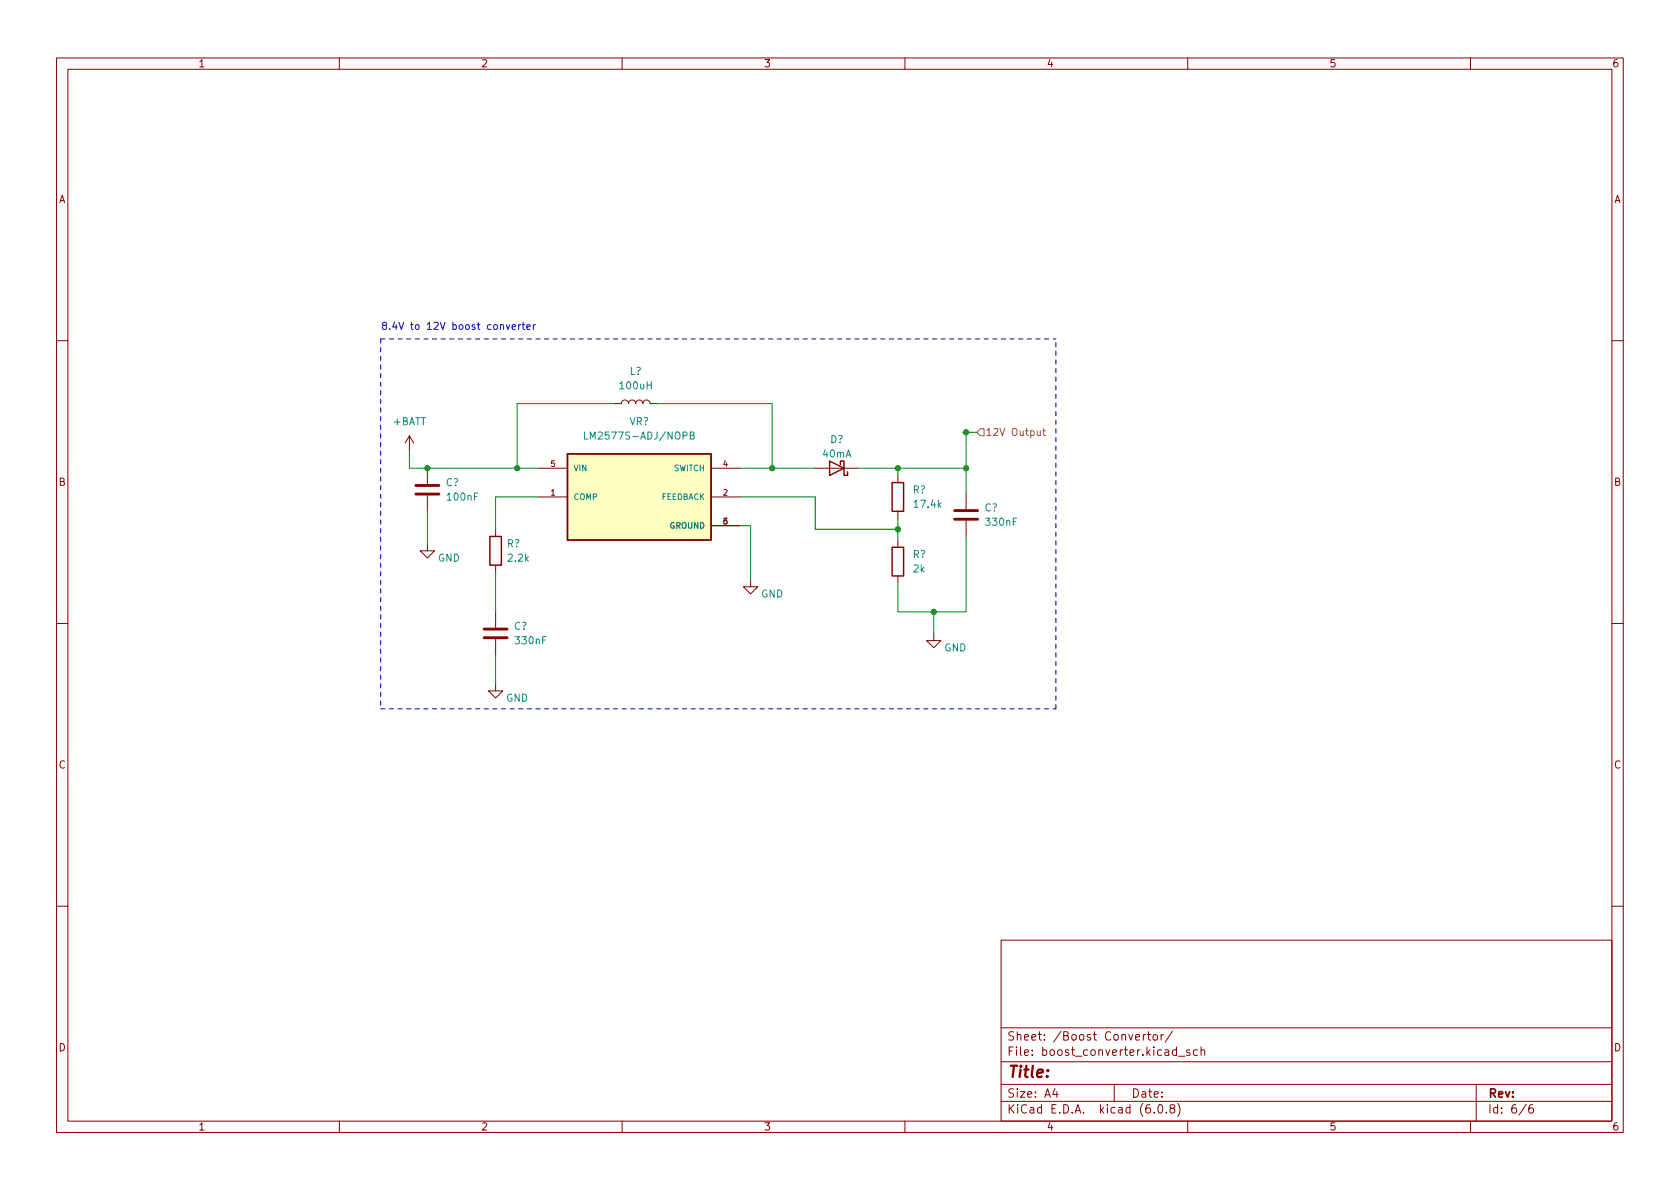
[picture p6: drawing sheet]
<svg xmlns="http://www.w3.org/2000/svg" width="297mm" height="210mm" viewBox="0 0 297 210" stroke-linecap="round" stroke-linejoin="round" font-family="sans-serif">
<g fill="none" stroke="#840000" stroke-width=".18">
<path d="M10 10.2h277v190.1h-277zM12 12.2h273v186.1h-273zM60 10.2v2M110 10.2v2M160 10.2v2M210 10.2v2M260 10.2v2M10 60.2h2M72.4 77.1l-.8 1.3M72.4 77.1v2.5M72.4 77.1l.8 1.3M108.6 71.4h1.3a.64 .64 0 0 1 .6-.7 .64 .64 0 0 1 .6 .7 .64 .64 0 0 1 .7-.7 .64 .64 0 0 1 .6 .7 .64 .64 0 0 1 .6-.7 .64 .64 0 0 1 .7 .7 .64 .64 0 0 1 .6-.7 .64 .64 0 0 1 .6 .7h1.3"/>
<path d="M285 60.2h2M75.6 96.1v1.3h1.2l-1.2 1.3-1.3-1.3h1.3M75.6 82.8v2.8M75.6 87.6v2.8M87.6 93.6v1.3M87.6 99.9v1.3M95.2 87.9h5.1M95.2 82.8h5.1M125.7 87.9h5.1M125.7 93h5.1M125.7 82.8h5.1M144.1 82.8h7.7"/>
<path d="M158.7 84.1v1.2M158.7 90.4v1.3M158.7 95.5v1.3M170.8 87.2v2.8M170.8 92.1v2.8M10 110.2h2M87.6 108.2v2.8M87.6 113v2.8M132.7 102.5v1.3h1.3l-1.3 1.2-1.3-1.2h1.3M158.7 101.8v1.3M165.1 112v1.3h1.3l-1.3 1.2-1.3-1.2h1.3M285 110.2h2"/>
<path d="M87.6 120.9v1.3h1.3l-1.3 1.2-1.2-1.2h1.2M10 160.2h2M177 166.3h108v32h-108zM285 160.2h2M60 198.3v2M110 198.3v2M160 198.3v2M177 194.8h108M177 191.8h108M177 187.8h108M177 181.8h108M186.5 192.5l-.4 1h1"/>
<path d="M186.9 193v1M197 191.8v3M202.1 182.9v1M202.6 182.9l-.3 .1-.2 .2M202.9 182.9h.5M203.1 182.4v1.3l.3 .2M203.9 183.1l.2-.2 .5 .2v.5l-.1 .3h-.4l-.2-.1zM204.1 196.7v.1M204.9 195.4l.2-.1a.81 .81 0 0 1 .6 .7 .81 .81 0 0 1-.3 .8h-.2a.81 .81 0 0 1-.6-.6 .81 .81 0 0 1 .3-.8zM205.3 182.9v1M205.7 182.9l-.3 .1-.1 .2M206.2 196.7v.1"/>
<path d="M207.1 196l-.2-.3v-.2l.2-.2 .5 .1 .1 .2-.1 .2-.6 .2-.1 .3v.4l.2 .1h.5l.1-.3-.1-.4-.2-.1M207.3 182.4l-1.3 1.9M208 185.7l-.4-.1-.3 .3v.4l.1 .3h.6M208 185.1v1.5M208.2 195.1a1.72 1.72 0 0 1 0 2.3M208.4 186.8h1.1M210 198.3v2M210.4 185.7l-.4-.1-.2 .2 .1 .3 .5 .1v.4h-.6M211.7 185.7l-.4-.1-.3 .3v.4l.1 .3h.6M212.4 185.8l.2-.2 .3 .1 .1 .9M212.4 185.1v1.5M260 198.3v2"/>
<path d="M261 191.8v6.5M269.9 195.3l-1.3 1.9M271 195.3a.6 .6 0 0 0-.7 .7v.5l.1 .3h.5l.2-.1 .1-.5-.2-.2-.4-.1-.3 .3"/>
</g>
<path d="M73.5 87.4h4.1M73.5 85.8h4.1M168.8 91.8h4M168.8 90.3h4M85.6 112.8h4.1M85.6 111.2h4.1" fill="none" stroke="#840000" stroke-width=".51"/>
<path d="M100.3 80.3h25.4v15.2h-25.4z" fill="#ffffc2" stroke="#ffffc2" stroke-width=".18"/>
<path d="M86.6 94.9h2v5h-2zM100.3 80.3h25.4v15.2h-25.4zM146.7 81.5l2.5 1.3-2.5 1.3zM148.6 82.2v-.7h.6v2.6h.7v-.7M157.7 96.8h2.1v5h-2.1zM157.7 85.3h2.1v5.1h-2.1z" fill="none" stroke="#840000" stroke-width=".25"/>
<path d="M103.4 76.4v1.3h.6M122 77l.6-.1 .1-.1-.1-.3-.6-.1v1.3h.5l.2-.2 .1-.3-.3-.2" fill="none" stroke="#008484" stroke-width=".18"/>
<path d="M173.4 75.8h.6v1.3h-.6l-.7-.7zM183.4 76.2v.8h.4l.1-.1M183.9 76.2v.8M184.4 76.2h.4M184.5 75.8v1l.3 .2" fill="none" stroke="#848400" stroke-width=".18"/>
<path d="M89.5 57.4l.3 .9 .3-.9M90.5 57.8l.7-.1-.1-.2-.4-.1-.2 .2 .1 .6h.5M91.7 57.4v.9M92.1 57.4l-.4 .3M92.3 57.4h.5M92.5 57v1.1l.3 .2M93.1 57.8l.7-.1-.1-.2-.4-.1-.2 .2 .1 .6h.5M94.3 57.4v.9M94.7 57.4l-.4 .3" fill="none" stroke="#0000c2" stroke-width=".18"/>
<path d="M67.3 59.9h119.4M67.3 59.9v65.4M67.3 125.3h119.4M186.7 125.3v-65.4" fill="none" stroke="#0000c2" stroke-width=".18" stroke-dasharray=".8 .8"/>
<g fill="none" stroke="#008400" stroke-width=".18">
<path d="M72.4 79.6v3.2h22.8M108.6 71.4h-17.2v11.4M116.2 71.4h20.3v11.4M170.2 76.4h2.5M170.8 76.4v10.8M75.6 90.4v5.7M95.2 87.9h-7.6v5.7M130.8 87.9h13.3v5.7h14.6M130.8 82.8h13.3M130.8 93h1.9v9.5M151.8 82.8h19M158.7 82.8v1.3"/>
<path d="M158.7 91.7v3.8M170.8 94.9v13.3h-12.1v-5.1M87.6 101.2v7M87.6 115.8v5.1M165.1 108.2v3.8"/>
</g>
<g fill="#008400" stroke="#008400" stroke-width=".18">
<circle cx="158.7" cy="82.8" r=".46"/>
<circle cx="170.8" cy="82.8" r=".46"/>
<circle cx="170.8" cy="76.4" r=".46"/>
<circle cx="136.5" cy="82.8" r=".46"/>
<circle cx="165.1" cy="108.2" r=".46"/>
<circle cx="158.7" cy="93.6" r=".46"/>
<circle cx="91.4" cy="82.8" r=".46"/>
<circle cx="75.6" cy="82.8" r=".46"/>
</g>
<text font-size="2.8" fill="#840000" x="178" y="190.6">Title:</text>
<g font-size="2.1" fill="#840000">
<text x="178" y="184">Sheet: /Boost Convertor/</text>
<text x="178" y="186.7">File: boost_converter.kicad_sch</text>
<text x="178" y="196.9">KiCad E.D.A. kicad (6.0.8)</text>
<text x="178" y="194.1">Size: A4</text>
<text x="200" y="194.1">Date:</text>
<text x="263" y="194.1">Rev:</text>
<text x="263" y="196.9">Id: 6/6</text>
</g>
<g font-size="1.8" fill="#840000">
<text x="35" y="11.9">1</text>
<text x="85" y="11.9">2</text>
<text x="135" y="11.9">3</text>
<text x="185" y="11.9">4</text>
<text x="235" y="11.9">5</text>
<text x="285" y="11.9">6</text>
<text x="10.3" y="35.9">A</text>
<text x="285.3" y="35.9">A</text>
<text x="10.3" y="85.9">B</text>
<text x="285.3" y="85.9">B</text>
<text x="10.3" y="135.9">C</text>
<text x="285.3" y="135.9">C</text>
<text x="10.3" y="185.9">D</text>
<text x="285.3" y="185.9">D</text>
<text x="35" y="199.9">1</text>
<text x="85" y="199.9">2</text>
<text x="135" y="199.9">3</text>
<text x="185" y="199.9">4</text>
<text x="235" y="199.9">5</text>
<text x="285" y="199.9">6</text>
</g>
<text font-size="1.8" fill="#0000c2" x="67.3" y="58.3">8.4V to 12V boost converter</text>
<g font-size="1.8" fill="#008484">
<text x="109.7" y="68.8">100uH</text>
<text x="111.3" y="66.3">L?</text>
<text x="69.5" y="75.2">+BATT</text>
<text x="104.3" y="77.7">LM2577S-ADJ/NOPB</text>
<text x="111.3" y="75.2">VR?</text>
<text x="145.5" y="80.9">40mA</text>
<text x="146.8" y="78.4">D?</text>
<text x="78.8" y="86">C?</text>
<text x="79.2" y="88.5">100nF</text>
<text x="161.4" y="87.2">R?</text>
<text x="161.8" y="89.8">17.4k</text>
<text x="174.1" y="90.4">C?</text>
<text x="174.4" y="93">330nF</text>
<text x="77.4" y="99.3">GND</text>
<text x="89.6" y="96.8">R?</text>
<text x="89.9" y="99.3">2.2k</text>
<text x="161.4" y="98.7">R?</text>
<text x="161.5" y="101.2">2k</text>
<text x="134.6" y="105.7">GND</text>
<text x="90.9" y="111.4">C?</text>
<text x="91.3" y="113.9">330nF</text>
<text x="166.9" y="115.2">GND</text>
<text x="89.5" y="124.1">GND</text>
</g>
<text font-size="1.8" fill="#848400" x="174.2" y="77.1">12V Output</text>
<g font-size="1.4" fill="#840000">
<text x="97.4" y="82.5">5</text>
<text x="127.9" y="82.5">4</text>
<text x="97.4" y="87.6">1</text>
<text x="127.9" y="87.6">2</text>
<text x="127.9" y="92.7">6</text>
</g>
<g font-size="1.4" fill="#008484">
<text x="101.3" y="83.3">VIN</text>
<text x="119.1" y="83.3">SWITCH</text>
<text x="101.3" y="88.4">COMP</text>
<text x="116.9" y="88.4">FEEDBACK</text>
<text x="118.4" y="93.5">GROUND</text>
</g>
</svg>
